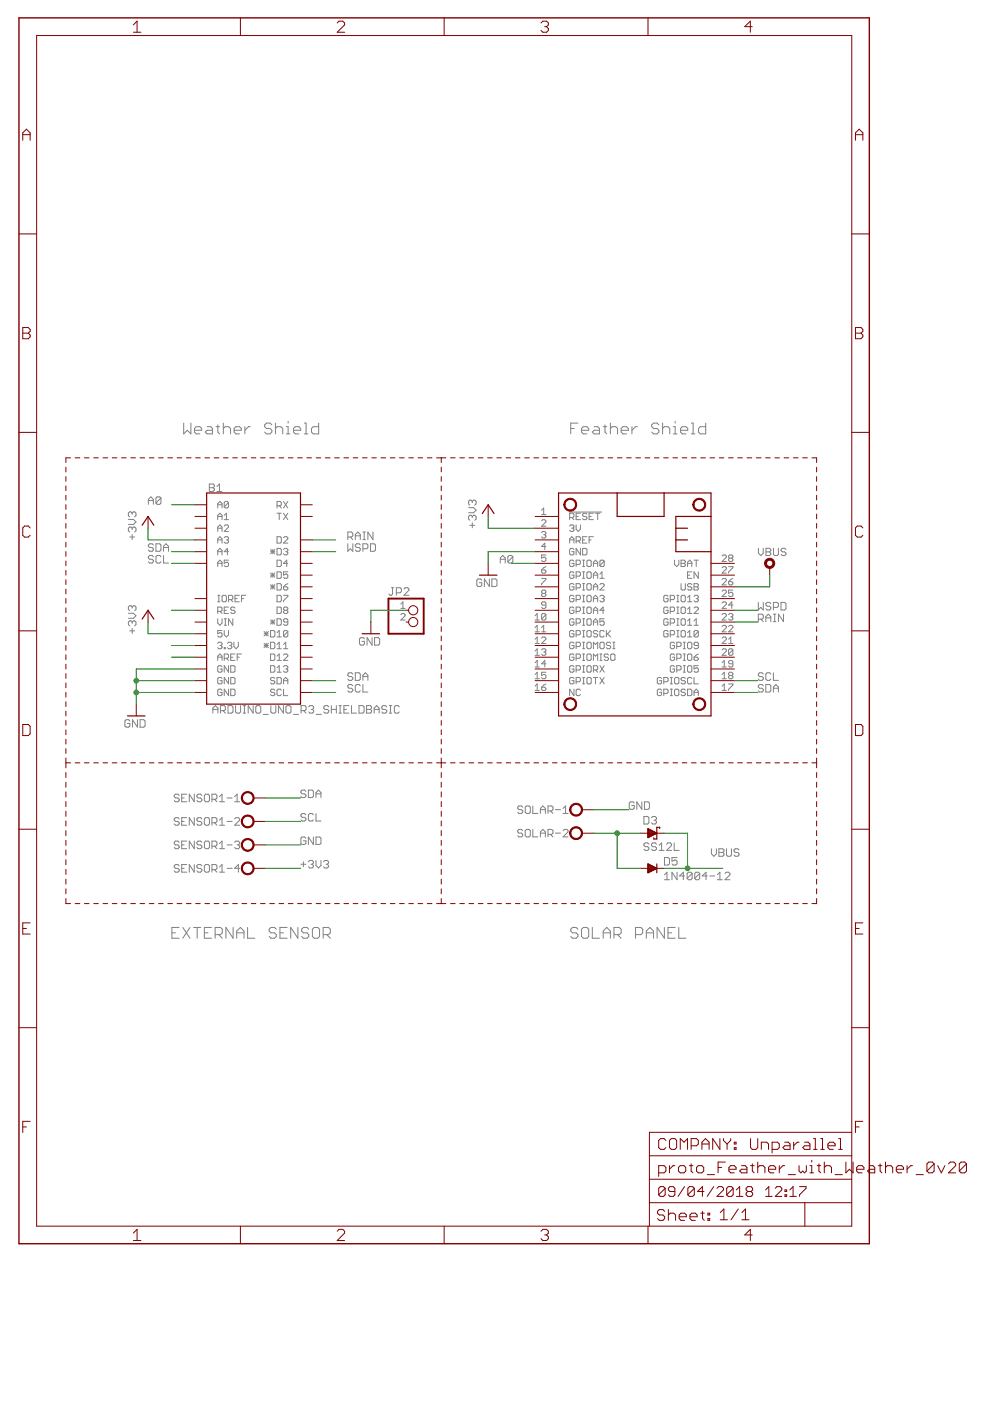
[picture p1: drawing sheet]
<?xml version="1.0" encoding="utf-8"?>
<!DOCTYPE eagle SYSTEM "eagle.dtd">
<!--
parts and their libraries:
SparkFun-Boards: Licensing: Creative Commons ShareAlike 4.0 International - https://creativecommons.org/licenses/by-sa/4.0
-->
<eagle version="7.5.0">
<drawing>
<settings>
<setting alwaysvectorfont="yes"/>
<setting verticaltext="up"/>
</settings>
<grid distance="0.1" unitdist="inch" unit="inch" style="lines" multiple="1" display="no" altdistance="0.01" altunitdist="inch" altunit="inch"/>
<schematic xreflabel="%F%N/%S.%C%R" xrefpart="/%S.%C%R">
<libraries>
<library name="supply1">
<symbols>
<symbol name="GND">
<wire x1="-1.905" y1="0" x2="1.905" y2="0" width="0.254" layer="94"/>
<text x="-2.54" y="-2.54" size="1.778" layer="96">&gt;VALUE</text>
<pin name="GND" x="0" y="2.54" visible="off" length="short" direction="sup" rot="R270"/>
</symbol>
<symbol name="+3V3">
<wire x1="1.27" y1="-1.905" x2="0" y2="0" width="0.254" layer="94"/>
<wire x1="0" y1="0" x2="-1.27" y2="-1.905" width="0.254" layer="94"/>
<text x="-2.54" y="-5.08" size="1.778" layer="96" rot="R90">&gt;VALUE</text>
<pin name="+3V3" x="0" y="-2.54" visible="off" length="short" direction="sup" rot="R90"/>
</symbol>
</symbols>
<devicesets>
<deviceset name="GND" prefix="GND">
<gates>
<gate name="1" symbol="GND" x="0" y="0"/>
</gates>
<devices>
<device name="">
<technologies>
<technology name=""/>
</technologies>
</device>
</devices>
</deviceset>
<deviceset name="+3V3" prefix="+3V3">
<gates>
<gate name="G$1" symbol="+3V3" x="0" y="0"/>
</gates>
<devices>
<device name="">
<technologies>
<technology name=""/>
</technologies>
</device>
</devices>
</deviceset>
</devicesets>
</library>
<library name="SparkFun-Boards">
<symbols>
<symbol name="ARDUINO_R3_SHIELD">
<wire x1="-10.16" y1="-25.4" x2="-10.16" y2="20.32" width="0.254" layer="94"/>
<wire x1="-10.16" y1="20.32" x2="10.16" y2="20.32" width="0.254" layer="94"/>
<wire x1="10.16" y1="20.32" x2="10.16" y2="-25.4" width="0.254" layer="94"/>
<wire x1="10.16" y1="-25.4" x2="-10.16" y2="-25.4" width="0.254" layer="94"/>
<text x="-9.652" y="20.574" size="1.778" layer="95" font="vector">&gt;Name</text>
<text x="-8.89" y="-25.654" size="1.778" layer="96" font="vector" align="top-left">&gt;Value</text>
<pin name="RX" x="12.7" y="17.78" visible="pin" length="short" rot="R180"/>
<pin name="TX" x="12.7" y="15.24" visible="pin" length="short" rot="R180"/>
<pin name="D2" x="12.7" y="10.16" visible="pin" length="short" rot="R180"/>
<pin name="*D3" x="12.7" y="7.62" visible="pin" length="short" rot="R180"/>
<pin name="D4" x="12.7" y="5.08" visible="pin" length="short" rot="R180"/>
<pin name="*D5" x="12.7" y="2.54" visible="pin" length="short" rot="R180"/>
<pin name="*D6" x="12.7" y="0" visible="pin" length="short" rot="R180"/>
<pin name="D7" x="12.7" y="-2.54" visible="pin" length="short" rot="R180"/>
<pin name="D8" x="12.7" y="-5.08" visible="pin" length="short" rot="R180"/>
<pin name="*D9" x="12.7" y="-7.62" visible="pin" length="short" rot="R180"/>
<pin name="*D10" x="12.7" y="-10.16" visible="pin" length="short" rot="R180"/>
<pin name="*D11" x="12.7" y="-12.7" visible="pin" length="short" rot="R180"/>
<pin name="D12" x="12.7" y="-15.24" visible="pin" length="short" rot="R180"/>
<pin name="D13" x="12.7" y="-17.78" visible="pin" length="short" rot="R180"/>
<pin name="A0" x="-12.7" y="17.78" visible="pin" length="short"/>
<pin name="A1" x="-12.7" y="15.24" visible="pin" length="short"/>
<pin name="A2" x="-12.7" y="12.7" visible="pin" length="short"/>
<pin name="A3" x="-12.7" y="10.16" visible="pin" length="short"/>
<pin name="A4" x="-12.7" y="7.62" visible="pin" length="short"/>
<pin name="A5" x="-12.7" y="5.08" visible="pin" length="short"/>
<pin name="VIN" x="-12.7" y="-7.62" visible="pin" length="short"/>
<pin name="RES" x="-12.7" y="-5.08" visible="pin" length="short"/>
<pin name="5V" x="-12.7" y="-10.16" visible="pin" length="short"/>
<pin name="AREF" x="-12.7" y="-15.24" visible="pin" length="short"/>
<pin name="GND@2" x="-12.7" y="-17.78" visible="pin" length="short"/>
<pin name="GND@1" x="-12.7" y="-20.32" visible="pin" length="short"/>
<pin name="GND@0" x="-12.7" y="-22.86" visible="pin" length="short"/>
<pin name="3.3V" x="-12.7" y="-12.7" visible="pin" length="short"/>
<pin name="IOREF" x="-12.7" y="-2.54" visible="pin" length="short"/>
<pin name="SDA" x="12.7" y="-20.32" visible="pin" length="short" rot="R180"/>
<pin name="SCL" x="12.7" y="-22.86" visible="pin" length="short" rot="R180"/>
</symbol>
</symbols>
<devicesets>
<deviceset name="ARDUINO_UNO_R3_SHIELD" prefix="B">
<gates>
<gate name="G$1" symbol="ARDUINO_R3_SHIELD" x="0" y="0"/>
</gates>
<devices>
<device name="BASIC" package="UNO_R3_SHIELD">
<connects>
<connect gate="G$1" pin="*D10" pad="D10"/>
<connect gate="G$1" pin="*D11" pad="D11"/>
<connect gate="G$1" pin="*D3" pad="D3"/>
<connect gate="G$1" pin="*D5" pad="D5"/>
<connect gate="G$1" pin="*D6" pad="D6"/>
<connect gate="G$1" pin="*D9" pad="D9"/>
<connect gate="G$1" pin="3.3V" pad="3.3V"/>
<connect gate="G$1" pin="5V" pad="5V"/>
<connect gate="G$1" pin="A0" pad="A0"/>
<connect gate="G$1" pin="A1" pad="A1"/>
<connect gate="G$1" pin="A2" pad="A2"/>
<connect gate="G$1" pin="A3" pad="A3"/>
<connect gate="G$1" pin="A4" pad="A4"/>
<connect gate="G$1" pin="A5" pad="A5"/>
<connect gate="G$1" pin="AREF" pad="AREF"/>
<connect gate="G$1" pin="D12" pad="D12"/>
<connect gate="G$1" pin="D13" pad="D13"/>
<connect gate="G$1" pin="D2" pad="D2"/>
<connect gate="G$1" pin="D4" pad="D4"/>
<connect gate="G$1" pin="D7" pad="D7"/>
<connect gate="G$1" pin="D8" pad="D8"/>
<connect gate="G$1" pin="GND@0" pad="GND@0"/>
<connect gate="G$1" pin="GND@1" pad="GND@1"/>
<connect gate="G$1" pin="GND@2" pad="GND@2"/>
<connect gate="G$1" pin="IOREF" pad="IOREF"/>
<connect gate="G$1" pin="RES" pad="RES"/>
<connect gate="G$1" pin="RX" pad="RX"/>
<connect gate="G$1" pin="SCL" pad="SCL"/>
<connect gate="G$1" pin="SDA" pad="SDA"/>
<connect gate="G$1" pin="TX" pad="TX"/>
<connect gate="G$1" pin="VIN" pad="VIN"/>
</connects>
<technologies>
<technology name=""/>
</technologies>
</device>
<device name="NOLABELS" package="UNO_R3_SHIELD_NOLABELS">
<connects>
<connect gate="G$1" pin="*D10" pad="D10"/>
<connect gate="G$1" pin="*D11" pad="D11"/>
<connect gate="G$1" pin="*D3" pad="D3"/>
<connect gate="G$1" pin="*D5" pad="D5"/>
<connect gate="G$1" pin="*D6" pad="D6"/>
<connect gate="G$1" pin="*D9" pad="D9"/>
<connect gate="G$1" pin="3.3V" pad="3.3V"/>
<connect gate="G$1" pin="5V" pad="5V"/>
<connect gate="G$1" pin="A0" pad="A0"/>
<connect gate="G$1" pin="A1" pad="A1"/>
<connect gate="G$1" pin="A2" pad="A2"/>
<connect gate="G$1" pin="A3" pad="A3"/>
<connect gate="G$1" pin="A4" pad="A4"/>
<connect gate="G$1" pin="A5" pad="A5"/>
<connect gate="G$1" pin="AREF" pad="AREF"/>
<connect gate="G$1" pin="D12" pad="D12"/>
<connect gate="G$1" pin="D13" pad="D13"/>
<connect gate="G$1" pin="D2" pad="D2"/>
<connect gate="G$1" pin="D4" pad="D4"/>
<connect gate="G$1" pin="D7" pad="D7"/>
<connect gate="G$1" pin="D8" pad="D8"/>
<connect gate="G$1" pin="GND@0" pad="GND@0"/>
<connect gate="G$1" pin="GND@1" pad="GND@1"/>
<connect gate="G$1" pin="GND@2" pad="GND@2"/>
<connect gate="G$1" pin="IOREF" pad="IOREF"/>
<connect gate="G$1" pin="RES" pad="RES"/>
<connect gate="G$1" pin="RX" pad="RX"/>
<connect gate="G$1" pin="SCL" pad="SCL"/>
<connect gate="G$1" pin="SDA" pad="SDA"/>
<connect gate="G$1" pin="TX" pad="TX"/>
<connect gate="G$1" pin="VIN" pad="VIN"/>
</connects>
<technologies>
<technology name=""/>
</technologies>
</device>
<device name="UNO_R3_SHIELD_LOCK" package="UNO_R3_SHIELD_LOCK">
<connects>
<connect gate="G$1" pin="*D10" pad="D10"/>
<connect gate="G$1" pin="*D11" pad="D11"/>
<connect gate="G$1" pin="*D3" pad="D3"/>
<connect gate="G$1" pin="*D5" pad="D5"/>
<connect gate="G$1" pin="*D6" pad="D6"/>
<connect gate="G$1" pin="*D9" pad="D9"/>
<connect gate="G$1" pin="3.3V" pad="3.3V"/>
<connect gate="G$1" pin="5V" pad="5V"/>
<connect gate="G$1" pin="A0" pad="A0"/>
<connect gate="G$1" pin="A1" pad="A1"/>
<connect gate="G$1" pin="A2" pad="A2"/>
<connect gate="G$1" pin="A3" pad="A3"/>
<connect gate="G$1" pin="A4" pad="A4"/>
<connect gate="G$1" pin="A5" pad="A5"/>
<connect gate="G$1" pin="AREF" pad="AREF"/>
<connect gate="G$1" pin="D12" pad="D12"/>
<connect gate="G$1" pin="D13" pad="D13"/>
<connect gate="G$1" pin="D2" pad="D2"/>
<connect gate="G$1" pin="D4" pad="D4"/>
<connect gate="G$1" pin="D7" pad="D7"/>
<connect gate="G$1" pin="D8" pad="D8"/>
<connect gate="G$1" pin="GND@0" pad="GND@0"/>
<connect gate="G$1" pin="GND@1" pad="GND@1"/>
<connect gate="G$1" pin="GND@2" pad="GND@2"/>
<connect gate="G$1" pin="IOREF" pad="IOREF"/>
<connect gate="G$1" pin="RES" pad="RES"/>
<connect gate="G$1" pin="RX" pad="RX"/>
<connect gate="G$1" pin="SCL" pad="SCL"/>
<connect gate="G$1" pin="SDA" pad="SDA"/>
<connect gate="G$1" pin="TX" pad="TX"/>
<connect gate="G$1" pin="VIN" pad="VIN"/>
</connects>
<technologies>
<technology name=""/>
</technologies>
</device>
<device name="UNO_R3_SHIELD_NOLABELS_LOCK" package="UNO_R3_SHIELD_NOLABELS_LOCK">
<connects>
<connect gate="G$1" pin="*D10" pad="D10"/>
<connect gate="G$1" pin="*D11" pad="D11"/>
<connect gate="G$1" pin="*D3" pad="D3"/>
<connect gate="G$1" pin="*D5" pad="D5"/>
<connect gate="G$1" pin="*D6" pad="D6"/>
<connect gate="G$1" pin="*D9" pad="D9"/>
<connect gate="G$1" pin="3.3V" pad="3.3V"/>
<connect gate="G$1" pin="5V" pad="5V"/>
<connect gate="G$1" pin="A0" pad="A0"/>
<connect gate="G$1" pin="A1" pad="A1"/>
<connect gate="G$1" pin="A2" pad="A2"/>
<connect gate="G$1" pin="A3" pad="A3"/>
<connect gate="G$1" pin="A4" pad="A4"/>
<connect gate="G$1" pin="A5" pad="A5"/>
<connect gate="G$1" pin="AREF" pad="AREF"/>
<connect gate="G$1" pin="D12" pad="D12"/>
<connect gate="G$1" pin="D13" pad="D13"/>
<connect gate="G$1" pin="D2" pad="D2"/>
<connect gate="G$1" pin="D4" pad="D4"/>
<connect gate="G$1" pin="D7" pad="D7"/>
<connect gate="G$1" pin="D8" pad="D8"/>
<connect gate="G$1" pin="GND@0" pad="GND@0"/>
<connect gate="G$1" pin="GND@1" pad="GND@1"/>
<connect gate="G$1" pin="GND@2" pad="GND@2"/>
<connect gate="G$1" pin="IOREF" pad="IOREF"/>
<connect gate="G$1" pin="RES" pad="RES"/>
<connect gate="G$1" pin="RX" pad="RX"/>
<connect gate="G$1" pin="SCL" pad="SCL"/>
<connect gate="G$1" pin="SDA" pad="SDA"/>
<connect gate="G$1" pin="TX" pad="TX"/>
<connect gate="G$1" pin="VIN" pad="VIN"/>
</connects>
<technologies>
<technology name=""/>
</technologies>
</device>
</devices>
</deviceset>
</devicesets>
</library>
<library name="con-wago-500">
<symbols>
<symbol name="KL">
<circle x="1.27" y="0" radius="1.27" width="0.254" layer="94"/>
<text x="0" y="0.889" size="1.778" layer="95" rot="R180">&gt;NAME</text>
<pin name="KL" x="5.08" y="0" visible="off" length="short" direction="pas" rot="R180"/>
</symbol>
<symbol name="KL+V">
<circle x="1.27" y="0" radius="1.27" width="0.254" layer="94"/>
<text x="-2.54" y="-3.683" size="1.778" layer="96">&gt;VALUE</text>
<text x="0" y="0.889" size="1.778" layer="95" rot="R180">&gt;NAME</text>
<pin name="KL" x="5.08" y="0" visible="off" length="short" direction="pas" rot="R180"/>
</symbol>
</symbols>
<devicesets>
<deviceset name="W237-102" prefix="J" uservalue="yes">
<gates>
<gate name="-1" symbol="KL" x="0" y="5.08" addlevel="always"/>
<gate name="-2" symbol="KL+V" x="0" y="0" addlevel="always"/>
</gates>
<devices>
<device name="" package="W237-102">
<connects>
<connect gate="-1" pin="KL" pad="1"/>
<connect gate="-2" pin="KL" pad="2"/>
</connects>
<technologies>
<technology name=""/>
</technologies>
</device>
</devices>
</deviceset>
<deviceset name="W237-4" prefix="J" uservalue="yes">
<gates>
<gate name="-1" symbol="KL" x="0" y="10.16" addlevel="always"/>
<gate name="-2" symbol="KL" x="0" y="5.08" addlevel="always"/>
<gate name="-3" symbol="KL" x="0" y="0" addlevel="always"/>
<gate name="-4" symbol="KL+V" x="0" y="-5.08" addlevel="always"/>
</gates>
<devices>
<device name="" package="W237-4">
<connects>
<connect gate="-1" pin="KL" pad="1"/>
<connect gate="-2" pin="KL" pad="2"/>
<connect gate="-3" pin="KL" pad="3"/>
<connect gate="-4" pin="KL" pad="4"/>
</connects>
<technologies>
<technology name=""/>
</technologies>
</device>
</devices>
</deviceset>
</devicesets>
</library>
<library name="diode">
<symbols>
<symbol name="D">
<wire x1="-0.9525" y1="-0.9525" x2="0.9525" y2="0" width="0.254" layer="94"/>
<wire x1="0.9525" y1="0" x2="-0.9525" y2="0.9525" width="0.254" layer="94"/>
<wire x1="-0.9525" y1="0.9525" x2="-0.9525" y2="0" width="0.254" layer="94"/>
<wire x1="-0.9525" y1="0" x2="-0.9525" y2="-0.9525" width="0.254" layer="94"/>
<wire x1="0.9525" y1="0.9525" x2="0.9525" y2="0" width="0.254" layer="94"/>
<wire x1="0.9525" y1="0" x2="0.9525" y2="-0.9525" width="0.254" layer="94"/>
<wire x1="-0.9525" y1="0" x2="-2.54" y2="0" width="0.1524" layer="94"/>
<wire x1="0.9525" y1="0" x2="2.54" y2="0" width="0.1524" layer="94"/>
<text x="2.54" y="0.635" size="1.778" layer="95">&gt;NAME</text>
<text x="2.54" y="-2.54" size="1.778" layer="96">&gt;VALUE</text>
<pin name="A" x="-2.54" y="0" visible="off" length="point" direction="pas"/>
<pin name="C" x="2.54" y="0" visible="off" length="point" direction="pas" rot="R180"/>
<polygon width="0.1524" layer="94">
<vertex x="-0.9525" y="0.9525"/>
<vertex x="0.9525" y="0"/>
<vertex x="-0.9525" y="-0.9525"/>
</polygon>
</symbol>
<symbol name="SCHOTTKY">
<wire x1="1.5875" y1="1.27" x2="0.9525" y2="1.27" width="0.254" layer="94"/>
<wire x1="0.9525" y1="1.27" x2="0.9525" y2="0" width="0.254" layer="94"/>
<wire x1="0.9525" y1="0" x2="0.9525" y2="-1.27" width="0.254" layer="94"/>
<wire x1="1.5875" y1="1.27" x2="1.5875" y2="1.016" width="0.254" layer="94"/>
<wire x1="0.9525" y1="-1.27" x2="0.3175" y2="-1.27" width="0.254" layer="94"/>
<wire x1="0.3175" y1="-1.016" x2="0.3175" y2="-1.27" width="0.254" layer="94"/>
<wire x1="-0.9525" y1="-0.9525" x2="0.9525" y2="0" width="0.254" layer="94"/>
<wire x1="0.9525" y1="0" x2="-0.9525" y2="0.9525" width="0.254" layer="94"/>
<wire x1="-0.9525" y1="0.9525" x2="-0.9525" y2="0" width="0.254" layer="94"/>
<wire x1="-0.9525" y1="0" x2="-0.9525" y2="-0.9525" width="0.254" layer="94"/>
<wire x1="0.9525" y1="0" x2="2.54" y2="0" width="0.1524" layer="94"/>
<wire x1="-0.9525" y1="0" x2="-2.54" y2="0" width="0.1524" layer="94"/>
<text x="-1.905" y="1.905" size="1.778" layer="95">&gt;NAME</text>
<text x="-1.905" y="-3.81" size="1.778" layer="96">&gt;VALUE</text>
<pin name="A" x="-2.54" y="0" visible="off" length="point" direction="pas"/>
<pin name="C" x="2.54" y="0" visible="off" length="point" direction="pas" rot="R180"/>
<polygon width="0.1524" layer="94">
<vertex x="-0.9525" y="0.9525"/>
<vertex x="0.9525" y="0"/>
<vertex x="-0.9525" y="-0.9525"/>
</polygon>
</symbol>
</symbols>
<devicesets>
<deviceset name="1N4004" prefix="D">
<gates>
<gate name="1" symbol="D" x="0" y="0"/>
</gates>
<devices>
<device name="" package="DO41-10">
<connects>
<connect gate="1" pin="A" pad="A"/>
<connect gate="1" pin="C" pad="C"/>
</connects>
<technologies>
<technology name=""/>
</technologies>
</device>
<device name="-12" package="DO41-12">
<connects>
<connect gate="1" pin="A" pad="A"/>
<connect gate="1" pin="C" pad="C"/>
</connects>
<technologies>
<technology name=""/>
</technologies>
</device>
<device name="-7" package="DO41-7">
<connects>
<connect gate="1" pin="A" pad="A"/>
<connect gate="1" pin="C" pad="C"/>
</connects>
<technologies>
<technology name=""/>
</technologies>
</device>
<device name="-MELF" package="MELF-MLL41">
<connects>
<connect gate="1" pin="A" pad="A"/>
<connect gate="1" pin="C" pad="C"/>
</connects>
<technologies>
<technology name=""/>
</technologies>
</device>
<device name="-10B" package="DO41-10B">
<connects>
<connect gate="1" pin="A" pad="A"/>
<connect gate="1" pin="C" pad="C"/>
</connects>
<technologies>
<technology name=""/>
</technologies>
</device>
<device name="-10C" package="DO41-10C">
<connects>
<connect gate="1" pin="A" pad="A"/>
<connect gate="1" pin="C" pad="C"/>
</connects>
<technologies>
<technology name=""/>
</technologies>
</device>
<device name="-10A" package="DO41-10A">
<connects>
<connect gate="1" pin="A" pad="A"/>
<connect gate="1" pin="C" pad="C"/>
</connects>
<technologies>
<technology name=""/>
</technologies>
</device>
<device name="-12A" package="DO41-12A">
<connects>
<connect gate="1" pin="A" pad="A"/>
<connect gate="1" pin="C" pad="C"/>
</connects>
<technologies>
<technology name=""/>
</technologies>
</device>
<device name="-12B" package="DO41-12B">
<connects>
<connect gate="1" pin="A" pad="A"/>
<connect gate="1" pin="C" pad="C"/>
</connects>
<technologies>
<technology name=""/>
</technologies>
</device>
<device name="-12C" package="DO41-12C">
<connects>
<connect gate="1" pin="A" pad="A"/>
<connect gate="1" pin="C" pad="C"/>
</connects>
<technologies>
<technology name=""/>
</technologies>
</device>
<device name="-V" package="DO41-V">
<connects>
<connect gate="1" pin="A" pad="A"/>
<connect gate="1" pin="C" pad="C"/>
</connects>
<technologies>
<technology name=""/>
</technologies>
</device>
<device name="-SMB" package="SMB">
<connects>
<connect gate="1" pin="A" pad="A"/>
<connect gate="1" pin="C" pad="C"/>
</connects>
<technologies>
<technology name=""/>
</technologies>
</device>
</devices>
</deviceset>
<deviceset name="SCHOTTKY-DIODE" prefix="D" uservalue="yes">
<gates>
<gate name="G$1" symbol="SCHOTTKY" x="0" y="0"/>
</gates>
<devices>
<device name="DO13M" package="DO13M">
<connects>
<connect gate="G$1" pin="A" pad="A"/>
<connect gate="G$1" pin="C" pad="C"/>
</connects>
<technologies>
<technology name=""/>
</technologies>
</device>
<device name="C4111-15" package="C4111-15">
<connects>
<connect gate="G$1" pin="A" pad="A"/>
<connect gate="G$1" pin="C" pad="C"/>
</connects>
<technologies>
<technology name=""/>
</technologies>
</device>
<device name="P6T15" package="P6T15">
<connects>
<connect gate="G$1" pin="A" pad="A"/>
<connect gate="G$1" pin="C" pad="C"/>
</connects>
<technologies>
<technology name=""/>
</technologies>
</device>
<device name="CB429-17" package="CB429-17">
<connects>
<connect gate="G$1" pin="A" pad="A"/>
<connect gate="G$1" pin="C" pad="C"/>
</connects>
<technologies>
<technology name=""/>
</technologies>
</device>
<device name="DO201T15" package="DO201T15">
<connects>
<connect gate="G$1" pin="A" pad="A"/>
<connect gate="G$1" pin="C" pad="C"/>
</connects>
<technologies>
<technology name=""/>
</technologies>
</device>
<device name="DO35-7" package="DO35-7">
<connects>
<connect gate="G$1" pin="A" pad="A"/>
<connect gate="G$1" pin="C" pad="C"/>
</connects>
<technologies>
<technology name=""/>
</technologies>
</device>
<device name="F126Z12" package="F126Z12">
<connects>
<connect gate="G$1" pin="A" pad="A"/>
<connect gate="G$1" pin="C" pad="C"/>
</connects>
<technologies>
<technology name=""/>
</technologies>
</device>
<device name="AG" package="AG">
<connects>
<connect gate="G$1" pin="A" pad="A"/>
<connect gate="G$1" pin="C" pad="C"/>
</connects>
<technologies>
<technology name=""/>
</technologies>
</device>
<device name="TO92H" package="TO92H">
<connects>
<connect gate="G$1" pin="A" pad="1"/>
<connect gate="G$1" pin="C" pad="2"/>
</connects>
<technologies>
<technology name=""/>
</technologies>
</device>
<device name="CB417-15" package="CB417-15">
<connects>
<connect gate="G$1" pin="A" pad="A"/>
<connect gate="G$1" pin="C" pad="C"/>
</connects>
<technologies>
<technology name=""/>
</technologies>
</device>
<device name="CB429-15" package="CB429-15">
<connects>
<connect gate="G$1" pin="A" pad="A"/>
<connect gate="G$1" pin="C" pad="C"/>
</connects>
<technologies>
<technology name=""/>
</technologies>
</device>
<device name="DO213AB" package="DO213AB">
<connects>
<connect gate="G$1" pin="A" pad="A"/>
<connect gate="G$1" pin="C" pad="C"/>
</connects>
<technologies>
<technology name=""/>
</technologies>
</device>
<device name="SOD123" package="SOD123">
<connects>
<connect gate="G$1" pin="A" pad="A"/>
<connect gate="G$1" pin="C" pad="C"/>
</connects>
<technologies>
<technology name=""/>
</technologies>
</device>
<device name="SMA" package="SMA">
<connects>
<connect gate="G$1" pin="A" pad="A"/>
<connect gate="G$1" pin="C" pad="C"/>
</connects>
<technologies>
<technology name=""/>
</technologies>
</device>
<device name="SMB" package="SMB">
<connects>
<connect gate="G$1" pin="A" pad="A"/>
<connect gate="G$1" pin="C" pad="C"/>
</connects>
<technologies>
<technology name=""/>
</technologies>
</device>
<device name="SMC" package="SMC">
<connects>
<connect gate="G$1" pin="A" pad="A"/>
<connect gate="G$1" pin="C" pad="C"/>
</connects>
<technologies>
<technology name=""/>
</technologies>
</device>
<device name="SOD323" package="SOD323">
<connects>
<connect gate="G$1" pin="A" pad="A"/>
<connect gate="G$1" pin="C" pad="C"/>
</connects>
<technologies>
<technology name=""/>
</technologies>
</device>
<device name="SOD523" package="SOD523">
<connects>
<connect gate="G$1" pin="A" pad="A"/>
<connect gate="G$1" pin="C" pad="C"/>
</connects>
<technologies>
<technology name=""/>
</technologies>
</device>
<device name="DO41-10" package="DO41-10">
<connects>
<connect gate="G$1" pin="A" pad="A"/>
<connect gate="G$1" pin="C" pad="C"/>
</connects>
<technologies>
<technology name=""/>
</technologies>
</device>
<device name="DO41-10A" package="DO41-10A">
<connects>
<connect gate="G$1" pin="A" pad="A"/>
<connect gate="G$1" pin="C" pad="C"/>
</connects>
<technologies>
<technology name=""/>
</technologies>
</device>
<device name="DO41-10B" package="DO41-10B">
<connects>
<connect gate="G$1" pin="A" pad="A"/>
<connect gate="G$1" pin="C" pad="C"/>
</connects>
<technologies>
<technology name=""/>
</technologies>
</device>
<device name="DO41-10C" package="DO41-10C">
<connects>
<connect gate="G$1" pin="A" pad="A"/>
<connect gate="G$1" pin="C" pad="C"/>
</connects>
<technologies>
<technology name=""/>
</technologies>
</device>
<device name="DO41-12" package="DO41-12@1">
<connects>
<connect gate="G$1" pin="A" pad="A"/>
<connect gate="G$1" pin="C" pad="C"/>
</connects>
<technologies>
<technology name=""/>
</technologies>
</device>
<device name="DO41-12A" package="DO41-12A">
<connects>
<connect gate="G$1" pin="A" pad="A"/>
<connect gate="G$1" pin="C" pad="C"/>
</connects>
<technologies>
<technology name=""/>
</technologies>
</device>
<device name="DO41-12B" package="DO41-12B">
<connects>
<connect gate="G$1" pin="A" pad="A"/>
<connect gate="G$1" pin="C" pad="C"/>
</connects>
<technologies>
<technology name=""/>
</technologies>
</device>
<device name="DO41-12C" package="DO41-12C">
<connects>
<connect gate="G$1" pin="A" pad="A"/>
<connect gate="G$1" pin="C" pad="C"/>
</connects>
<technologies>
<technology name=""/>
</technologies>
</device>
<device name="DO41-12X" package="DO41-12X">
<connects>
<connect gate="G$1" pin="A" pad="A"/>
<connect gate="G$1" pin="C" pad="C"/>
</connects>
<technologies>
<technology name=""/>
</technologies>
</device>
<device name="DSN2" package="DSN2-152AC">
<connects>
<connect gate="G$1" pin="A" pad="A"/>
<connect gate="G$1" pin="C" pad="C"/>
</connects>
<technologies>
<technology name=""/>
</technologies>
</device>
<device name="DSN2MP" package="DSN2-152AB">
<connects>
<connect gate="G$1" pin="A" pad="A"/>
<connect gate="G$1" pin="C" pad="C"/>
</connects>
<technologies>
<technology name=""/>
</technologies>
</device>
<device name="SDO123-R" package="SOD123-R">
<connects>
<connect gate="G$1" pin="A" pad="A"/>
<connect gate="G$1" pin="C" pad="C"/>
</connects>
<technologies>
<technology name=""/>
</technologies>
</device>
<device name="SOD123F" package="SOD123F">
<connects>
<connect gate="G$1" pin="A" pad="A"/>
<connect gate="G$1" pin="C" pad="C"/>
</connects>
<technologies>
<technology name=""/>
</technologies>
</device>
<device name="SUB_SMA_PROTO" package="SUB_SMA_PROTO">
<connects>
<connect gate="G$1" pin="A" pad="A"/>
<connect gate="G$1" pin="C" pad="C"/>
</connects>
<technologies>
<technology name=""/>
</technologies>
</device>
</devices>
</deviceset>
</devicesets>
</library>
<library name="pinhead">
<symbols>
<symbol name="PINHD2">
<wire x1="-6.35" y1="-2.54" x2="1.27" y2="-2.54" width="0.4064" layer="94"/>
<wire x1="1.27" y1="-2.54" x2="1.27" y2="5.08" width="0.4064" layer="94"/>
<wire x1="1.27" y1="5.08" x2="-6.35" y2="5.08" width="0.4064" layer="94"/>
<wire x1="-6.35" y1="5.08" x2="-6.35" y2="-2.54" width="0.4064" layer="94"/>
<text x="-6.35" y="5.715" size="1.778" layer="95">&gt;NAME</text>
<text x="-6.35" y="-5.08" size="1.778" layer="96">&gt;VALUE</text>
<pin name="1" x="-2.54" y="2.54" visible="pad" length="short" direction="pas" function="dot"/>
<pin name="2" x="-2.54" y="0" visible="pad" length="short" direction="pas" function="dot"/>
</symbol>
</symbols>
<devicesets>
<deviceset name="PINHD-1X2" prefix="JP" uservalue="yes">
<gates>
<gate name="G$1" symbol="PINHD2" x="0" y="0"/>
</gates>
<devices>
<device name="" package="1X02">
<connects>
<connect gate="G$1" pin="1" pad="1"/>
<connect gate="G$1" pin="2" pad="2"/>
</connects>
<technologies>
<technology name=""/>
</technologies>
</device>
<device name="M" package="1X02M">
<connects>
<connect gate="G$1" pin="1" pad="1"/>
<connect gate="G$1" pin="2" pad="2"/>
</connects>
<technologies>
<technology name=""/>
</technologies>
</device>
</devices>
</deviceset>
</devicesets>
</library>
<library name="adafruit_edit">
<symbols>
<symbol name="MICROSHIELD">
<wire x1="0" y1="33.02" x2="0" y2="22.86" width="0.254" layer="94"/>
<wire x1="0" y1="22.86" x2="0" y2="12.7" width="0.254" layer="94"/>
<wire x1="0" y1="12.7" x2="0" y2="0" width="0.254" layer="94"/>
<wire x1="0" y1="0" x2="48.26" y2="0" width="0.254" layer="94"/>
<wire x1="48.26" y1="0" x2="48.26" y2="33.02" width="0.254" layer="94"/>
<wire x1="48.26" y1="33.02" x2="12.7" y2="33.02" width="0.254" layer="94"/>
<pin name="!RESET" x="5.08" y="-5.08" length="middle" direction="in" rot="R90"/>
<pin name="3V" x="7.62" y="-5.08" length="middle" direction="sup" rot="R90"/>
<pin name="AREF" x="10.16" y="-5.08" length="middle" direction="pas" rot="R90"/>
<pin name="GND" x="12.7" y="-5.08" length="middle" direction="pwr" rot="R90"/>
<pin name="GPIOA0" x="15.24" y="-5.08" length="middle" rot="R90"/>
<pin name="GPIOA1" x="17.78" y="-5.08" length="middle" rot="R90"/>
<pin name="GPIOA2" x="20.32" y="-5.08" length="middle" rot="R90"/>
<pin name="GPIOA3" x="22.86" y="-5.08" length="middle" rot="R90"/>
<pin name="GPIOA4" x="25.4" y="-5.08" length="middle" rot="R90"/>
<pin name="GPIOA5" x="27.94" y="-5.08" length="middle" rot="R90"/>
<pin name="GPIOSCK" x="30.48" y="-5.08" length="middle" rot="R90"/>
<pin name="GPIOMOSI" x="33.02" y="-5.08" length="middle" rot="R90"/>
<pin name="GPIOMISO" x="35.56" y="-5.08" length="middle" rot="R90"/>
<pin name="GPIORX" x="38.1" y="-5.08" length="middle" rot="R90"/>
<pin name="GPIOTX" x="40.64" y="-5.08" length="middle" rot="R90"/>
<pin name="NC" x="43.18" y="-5.08" length="middle" direction="pas" rot="R90"/>
<pin name="GPIOSDA" x="43.18" y="38.1" length="middle" rot="R270"/>
<pin name="GPIOSCL" x="40.64" y="38.1" length="middle" rot="R270"/>
<circle x="45.72" y="30.48" radius="1.27" width="0.254" layer="94"/>
<circle x="45.72" y="2.54" radius="1.27" width="0.254" layer="94"/>
<pin name="GPIO5" x="38.1" y="38.1" length="middle" rot="R270"/>
<pin name="GPIO9" x="33.02" y="38.1" length="middle" rot="R270"/>
<pin name="GPIO6" x="35.56" y="38.1" length="middle" rot="R270"/>
<pin name="GPIO10" x="30.48" y="38.1" length="middle" rot="R270"/>
<pin name="GPIO11" x="27.94" y="38.1" length="middle" rot="R270"/>
<pin name="GPIO12" x="25.4" y="38.1" length="middle" rot="R270"/>
<pin name="GPIO13" x="22.86" y="38.1" length="middle" rot="R270"/>
<pin name="EN" x="17.78" y="38.1" length="middle" direction="pas" rot="R270"/>
<pin name="USB" x="20.32" y="38.1" length="middle" direction="sup" rot="R270"/>
<pin name="VBAT" x="15.24" y="38.1" length="middle" direction="sup" rot="R270"/>
<wire x1="12.7" y1="33.02" x2="5.08" y2="33.02" width="0.254" layer="94"/>
<wire x1="5.08" y1="33.02" x2="0" y2="33.02" width="0.254" layer="94"/>
<wire x1="5.08" y1="33.02" x2="5.08" y2="25.4" width="0.254" layer="94"/>
<wire x1="5.08" y1="25.4" x2="7.62" y2="25.4" width="0.254" layer="94"/>
<wire x1="7.62" y1="25.4" x2="10.16" y2="25.4" width="0.254" layer="94"/>
<wire x1="10.16" y1="25.4" x2="12.7" y2="25.4" width="0.254" layer="94"/>
<wire x1="12.7" y1="25.4" x2="12.7" y2="33.02" width="0.254" layer="94"/>
<wire x1="7.62" y1="27.94" x2="7.62" y2="25.4" width="0.254" layer="94"/>
<wire x1="10.16" y1="27.94" x2="10.16" y2="25.4" width="0.254" layer="94"/>
<wire x1="0" y1="22.86" x2="5.08" y2="22.86" width="0.254" layer="94"/>
<wire x1="5.08" y1="22.86" x2="5.08" y2="12.7" width="0.254" layer="94"/>
<wire x1="5.08" y1="12.7" x2="0" y2="12.7" width="0.254" layer="94"/>
<circle x="2.54" y="2.54" radius="1.27" width="0.254" layer="94"/>
<circle x="2.54" y="30.48" radius="1.27" width="0.254" layer="94"/>
</symbol>
</symbols>
<devicesets>
<deviceset name="FEATHERWING" prefix="MS">
<gates>
<gate name="G$1" symbol="MICROSHIELD" x="-25.4" y="-15.24"/>
</gates>
<devices>
<device name="" package="FEATHERWING">
<connects>
<connect gate="G$1" pin="!RESET" pad="1"/>
<connect gate="G$1" pin="3V" pad="2"/>
<connect gate="G$1" pin="AREF" pad="3"/>
<connect gate="G$1" pin="EN" pad="27"/>
<connect gate="G$1" pin="GND" pad="4"/>
<connect gate="G$1" pin="GPIO10" pad="22"/>
<connect gate="G$1" pin="GPIO11" pad="23"/>
<connect gate="G$1" pin="GPIO12" pad="24"/>
<connect gate="G$1" pin="GPIO13" pad="25"/>
<connect gate="G$1" pin="GPIO5" pad="19"/>
<connect gate="G$1" pin="GPIO6" pad="20"/>
<connect gate="G$1" pin="GPIO9" pad="21"/>
<connect gate="G$1" pin="GPIOA0" pad="5"/>
<connect gate="G$1" pin="GPIOA1" pad="6"/>
<connect gate="G$1" pin="GPIOA2" pad="7"/>
<connect gate="G$1" pin="GPIOA3" pad="8"/>
<connect gate="G$1" pin="GPIOA4" pad="9"/>
<connect gate="G$1" pin="GPIOA5" pad="10"/>
<connect gate="G$1" pin="GPIOMISO" pad="13"/>
<connect gate="G$1" pin="GPIOMOSI" pad="12"/>
<connect gate="G$1" pin="GPIORX" pad="14"/>
<connect gate="G$1" pin="GPIOSCK" pad="11"/>
<connect gate="G$1" pin="GPIOSCL" pad="18"/>
<connect gate="G$1" pin="GPIOSDA" pad="17"/>
<connect gate="G$1" pin="GPIOTX" pad="15"/>
<connect gate="G$1" pin="NC" pad="16"/>
<connect gate="G$1" pin="USB" pad="26"/>
<connect gate="G$1" pin="VBAT" pad="28"/>
</connects>
<technologies>
<technology name=""/>
</technologies>
</device>
<device name="_NODIM" package="FEATHERWING_DIM">
<connects>
<connect gate="G$1" pin="!RESET" pad="1"/>
<connect gate="G$1" pin="3V" pad="2"/>
<connect gate="G$1" pin="AREF" pad="3"/>
<connect gate="G$1" pin="EN" pad="27"/>
<connect gate="G$1" pin="GND" pad="4"/>
<connect gate="G$1" pin="GPIO10" pad="22"/>
<connect gate="G$1" pin="GPIO11" pad="23"/>
<connect gate="G$1" pin="GPIO12" pad="24"/>
<connect gate="G$1" pin="GPIO13" pad="25"/>
<connect gate="G$1" pin="GPIO5" pad="19"/>
<connect gate="G$1" pin="GPIO6" pad="20"/>
<connect gate="G$1" pin="GPIO9" pad="21"/>
<connect gate="G$1" pin="GPIOA0" pad="5"/>
<connect gate="G$1" pin="GPIOA1" pad="6"/>
<connect gate="G$1" pin="GPIOA2" pad="7"/>
<connect gate="G$1" pin="GPIOA3" pad="8"/>
<connect gate="G$1" pin="GPIOA4" pad="9"/>
<connect gate="G$1" pin="GPIOA5" pad="10"/>
<connect gate="G$1" pin="GPIOMISO" pad="13"/>
<connect gate="G$1" pin="GPIOMOSI" pad="12"/>
<connect gate="G$1" pin="GPIORX" pad="14"/>
<connect gate="G$1" pin="GPIOSCK" pad="11"/>
<connect gate="G$1" pin="GPIOSCL" pad="18"/>
<connect gate="G$1" pin="GPIOSDA" pad="17"/>
<connect gate="G$1" pin="GPIOTX" pad="15"/>
<connect gate="G$1" pin="NC" pad="16"/>
<connect gate="G$1" pin="USB" pad="26"/>
<connect gate="G$1" pin="VBAT" pad="28"/>
</connects>
<technologies>
<technology name=""/>
</technologies>
</device>
</devices>
</deviceset>
</devicesets>
</library>
<library name="supply">
<symbols>
<symbol name="VBUS">
<wire x1="0" y1="-2.54" x2="0" y2="-0.9525" width="0.1524" layer="94"/>
<circle x="0" y="-0.0001" radius="0.8979" width="0.4064" layer="94"/>
<text x="-2.54" y="1.5875" size="1.778" layer="96" ratio="12">&gt;VALUE</text>
<pin name="VBUS" x="0" y="-2.54" visible="off" length="point" direction="sup" rot="R90"/>
</symbol>
</symbols>
<devicesets>
<deviceset name="VBUS" prefix="V">
<gates>
<gate name="G$1" symbol="VBUS" x="0" y="0"/>
</gates>
<devices>
<device name="">
<technologies>
<technology name=""/>
</technologies>
</device>
</devices>
</deviceset>
</devicesets>
</library>
<library name="frames_edit">
<symbols>
<symbol name="A4P-LOC">
<wire x1="136.525" y1="24.13" x2="180.34" y2="24.13" width="0.1016" layer="94"/>
<wire x1="170.18" y1="3.81" x2="170.18" y2="8.89" width="0.1016" layer="94"/>
<wire x1="170.18" y1="8.89" x2="180.34" y2="8.89" width="0.1016" layer="94"/>
<wire x1="170.18" y1="8.89" x2="136.525" y2="8.89" width="0.1016" layer="94"/>
<wire x1="136.525" y1="8.89" x2="136.525" y2="3.81" width="0.1016" layer="94"/>
<wire x1="136.525" y1="8.89" x2="136.525" y2="13.97" width="0.1016" layer="94"/>
<wire x1="136.525" y1="13.97" x2="180.34" y2="13.97" width="0.1016" layer="94"/>
<wire x1="136.525" y1="13.97" x2="136.525" y2="19.05" width="0.1016" layer="94"/>
<wire x1="136.525" y1="19.05" x2="180.34" y2="19.05" width="0.1016" layer="94"/>
<wire x1="136.525" y1="19.05" x2="136.525" y2="24.13" width="0.1016" layer="94"/>
<text x="138.43" y="15.24" size="2.54" layer="94">&gt;DRAWING_NAME</text>
<text x="138.43" y="10.16" size="2.286" layer="94">&gt;LAST_DATE_TIME</text>
<text x="151.765" y="5.08" size="2.54" layer="94">&gt;SHEET</text>
<text x="138.176" y="4.953" size="2.54" layer="94">Sheet:</text>
<frame x1="0" y1="0" x2="184.15" y2="265.43" columns="4" rows="6" layer="94"/>
<text x="138.43" y="20.32" size="2.54" layer="94">COMPANY: Unparallel</text>
</symbol>
</symbols>
<devicesets>
<deviceset name="A4P-LOC" prefix="FRAME" uservalue="yes">
<gates>
<gate name="G$1" symbol="A4P-LOC" x="0" y="0"/>
</gates>
<devices>
<device name="">
<technologies>
<technology name=""/>
</technologies>
</device>
</devices>
</deviceset>
</devicesets>
</library>
</libraries>
<attributes>
<attribute name="COMPANY" value="ADAFRUIT INDUSTRIES"/>
<attribute name="DRAWN" value="KTOWN"/>
<attribute name="REV" value="B"/>
</attributes>
<variantdefs>
</variantdefs>
<classes>
<class number="0" name="default" width="0" drill="0">
</class>
<class number="2" name="VDD_3.3V" width="0.35" drill="0.3">
<clearance class="2" value="0.2"/>
</class>
</classes>
<parts>
<part name="B1" library="SparkFun-Boards" deviceset="ARDUINO_UNO_R3_SHIELD" device="BASIC" value="ARDUINO_UNO_R3_SHIELDBASIC"/>
<part name="SOLAR" library="con-wago-500" deviceset="W237-102" device=""/>
<part name="D3" library="diode" deviceset="SCHOTTKY-DIODE" device="SUB_SMA_PROTO" value="SS12L"/>
<part name="SENSOR1" library="con-wago-500" deviceset="W237-4" device=""/>
<part name="JP2" library="pinhead" deviceset="PINHD-1X2" device=""/>
<part name="D5" library="diode" deviceset="1N4004" device="-12" value="1N4004-12"/>
<part name="MS2" library="adafruit_edit" deviceset="FEATHERWING" device="_NODIM"/>
<part name="+3V2" library="supply1" deviceset="+3V3" device=""/>
<part name="GND1" library="supply1" deviceset="GND" device=""/>
<part name="V1" library="supply" deviceset="VBUS" device=""/>
<part name="+3V1" library="supply1" deviceset="+3V3" device=""/>
<part name="+3V3" library="supply1" deviceset="+3V3" device=""/>
<part name="GND2" library="supply1" deviceset="GND" device=""/>
<part name="GND3" library="supply1" deviceset="GND" device=""/>
<part name="FRAME1" library="frames_edit" deviceset="A4P-LOC" device=""/>
</parts>
<sheets>
<sheet>
<plain>
<wire x1="210.82" y1="38.1" x2="210.82" y2="104.14" width="0.1524" layer="94" style="shortdash"/>
<wire x1="210.82" y1="104.14" x2="129.54" y2="104.14" width="0.1524" layer="94" style="shortdash"/>
<wire x1="210.82" y1="38.1" x2="129.54" y2="38.1" width="0.1524" layer="94" style="shortdash"/>
<text x="73.66" y="109.22" size="2.54" layer="97">Weather Shield</text>
<text x="157.48" y="109.22" size="2.54" layer="97">Feather Shield</text>
<wire x1="129.54" y1="38.1" x2="129.54" y2="104.14" width="0.1524" layer="94" style="shortdash"/>
<wire x1="129.54" y1="104.14" x2="48.26" y2="104.14" width="0.1524" layer="94" style="shortdash"/>
<wire x1="129.54" y1="38.1" x2="48.26" y2="38.1" width="0.1524" layer="94" style="shortdash"/>
<wire x1="48.26" y1="38.1" x2="48.26" y2="104.14" width="0.1524" layer="94" style="shortdash"/>
<wire x1="48.26" y1="38.1" x2="48.26" y2="7.62" width="0.1524" layer="94" style="shortdash"/>
<wire x1="48.26" y1="7.62" x2="129.54" y2="7.62" width="0.1524" layer="94" style="shortdash"/>
<wire x1="129.54" y1="7.62" x2="210.82" y2="7.62" width="0.1524" layer="94" style="shortdash"/>
<wire x1="210.82" y1="7.62" x2="210.82" y2="38.1" width="0.1524" layer="94" style="shortdash"/>
<wire x1="129.54" y1="38.1" x2="129.54" y2="7.62" width="0.1524" layer="94" style="shortdash"/>
<text x="71.12" y="0" size="2.54" layer="97">EXTERNAL SENSOR</text>
<text x="157.48" y="0" size="2.54" layer="97">SOLAR PANEL</text>
</plain>
<instances>
<instance part="B1" gate="G$1" x="88.9" y="76.2"/>
<instance part="SOLAR" gate="-1" x="157.48" y="27.94"/>
<instance part="SOLAR" gate="-2" x="157.48" y="22.86"/>
<instance part="D3" gate="G$1" x="175.26" y="22.86"/>
<instance part="SENSOR1" gate="-1" x="86.36" y="30.48"/>
<instance part="SENSOR1" gate="-2" x="86.36" y="25.4"/>
<instance part="SENSOR1" gate="-3" x="86.36" y="20.32"/>
<instance part="SENSOR1" gate="-4" x="86.36" y="15.24"/>
<instance part="JP2" gate="G$1" x="124.46" y="68.58"/>
<instance part="D5" gate="1" x="175.26" y="15.24"/>
<instance part="MS2" gate="G$1" x="154.94" y="96.52" rot="R270"/>
<instance part="+3V2" gate="G$1" x="139.7" y="93.98"/>
<instance part="GND1" gate="1" x="139.7" y="78.74"/>
<instance part="V1" gate="G$1" x="200.66" y="81.28"/>
<instance part="+3V1" gate="G$1" x="66.04" y="91.44"/>
<instance part="+3V3" gate="G$1" x="66.04" y="71.12"/>
<instance part="GND2" gate="1" x="63.5" y="48.26"/>
<instance part="GND3" gate="1" x="114.3" y="66.04"/>
<instance part="FRAME1" gate="G$1" x="38.1" y="-66.04"/>
</instances>
<busses>
</busses>
<nets>
<net name="GND" class="0">
<segment>
<pinref part="B1" gate="G$1" pin="GND@0"/>
<pinref part="GND2" gate="1" pin="GND"/>
<wire x1="76.2" y1="53.34" x2="63.5" y2="53.34" width="0.1524" layer="91"/>
<wire x1="63.5" y1="53.34" x2="63.5" y2="50.8" width="0.1524" layer="91"/>
<pinref part="B1" gate="G$1" pin="GND@1"/>
<wire x1="76.2" y1="55.88" x2="63.5" y2="55.88" width="0.1524" layer="91"/>
<wire x1="63.5" y1="55.88" x2="63.5" y2="53.34" width="0.1524" layer="91"/>
<junction x="63.5" y="53.34"/>
<pinref part="B1" gate="G$1" pin="GND@2"/>
<wire x1="76.2" y1="58.42" x2="63.5" y2="58.42" width="0.1524" layer="91"/>
<wire x1="63.5" y1="58.42" x2="63.5" y2="55.88" width="0.1524" layer="91"/>
<junction x="63.5" y="55.88"/>
</segment>
<segment>
<pinref part="SOLAR" gate="-1" pin="KL"/>
<wire x1="162.56" y1="27.94" x2="170.18" y2="27.94" width="0.1524" layer="91"/>
<label x="170.18" y="27.94" size="1.778" layer="95"/>
</segment>
<segment>
<pinref part="SENSOR1" gate="-3" pin="KL"/>
<wire x1="91.44" y1="20.32" x2="99.06" y2="20.32" width="0.1524" layer="91"/>
<label x="99.06" y="20.32" size="1.778" layer="95"/>
</segment>
<segment>
<pinref part="JP2" gate="G$1" pin="1"/>
<wire x1="121.92" y1="71.12" x2="114.3" y2="71.12" width="0.1524" layer="91"/>
<pinref part="GND3" gate="1" pin="GND"/>
<wire x1="114.3" y1="71.12" x2="114.3" y2="68.58" width="0.1524" layer="91"/>
</segment>
<segment>
<pinref part="MS2" gate="G$1" pin="GND"/>
<pinref part="GND1" gate="1" pin="GND"/>
<wire x1="149.86" y1="83.82" x2="139.7" y2="83.82" width="0.1524" layer="91"/>
<wire x1="139.7" y1="83.82" x2="139.7" y2="81.28" width="0.1524" layer="91"/>
</segment>
</net>
<net name="RAIN" class="0">
<segment>
<pinref part="B1" gate="G$1" pin="D2"/>
<wire x1="101.6" y1="86.36" x2="106.68" y2="86.36" width="0.1524" layer="91"/>
<label x="109.22" y="86.36" size="1.778" layer="95"/>
</segment>
<segment>
<pinref part="MS2" gate="G$1" pin="GPIO11"/>
<wire x1="193.04" y1="68.58" x2="198.12" y2="68.58" width="0.1524" layer="91"/>
<label x="198.12" y="68.58" size="1.778" layer="95"/>
</segment>
</net>
<net name="+3V3" class="0">
<segment>
<pinref part="B1" gate="G$1" pin="5V"/>
<pinref part="+3V3" gate="G$1" pin="+3V3"/>
<wire x1="76.2" y1="66.04" x2="66.04" y2="66.04" width="0.1524" layer="91"/>
<wire x1="66.04" y1="66.04" x2="66.04" y2="68.58" width="0.1524" layer="91"/>
</segment>
<segment>
<pinref part="B1" gate="G$1" pin="A3"/>
<pinref part="+3V1" gate="G$1" pin="+3V3"/>
<wire x1="76.2" y1="86.36" x2="66.04" y2="86.36" width="0.1524" layer="91"/>
<wire x1="66.04" y1="86.36" x2="66.04" y2="88.9" width="0.1524" layer="91"/>
</segment>
<segment>
<pinref part="SENSOR1" gate="-4" pin="KL"/>
<wire x1="91.44" y1="15.24" x2="99.06" y2="15.24" width="0.1524" layer="91"/>
<label x="99.06" y="15.24" size="1.778" layer="95"/>
</segment>
<segment>
<pinref part="MS2" gate="G$1" pin="3V"/>
<pinref part="+3V2" gate="G$1" pin="+3V3"/>
<wire x1="149.86" y1="88.9" x2="139.7" y2="88.9" width="0.1524" layer="91"/>
<wire x1="139.7" y1="88.9" x2="139.7" y2="91.44" width="0.1524" layer="91"/>
</segment>
</net>
<net name="VBUS" class="0">
<segment>
<wire x1="177.8" y1="15.24" x2="182.88" y2="15.24" width="0.1524" layer="91"/>
<label x="187.96" y="17.78" size="1.778" layer="95"/>
<pinref part="D3" gate="G$1" pin="C"/>
<wire x1="182.88" y1="15.24" x2="190.5" y2="15.24" width="0.1524" layer="91"/>
<wire x1="177.8" y1="22.86" x2="182.88" y2="22.86" width="0.1524" layer="91"/>
<wire x1="182.88" y1="22.86" x2="182.88" y2="15.24" width="0.1524" layer="91"/>
<junction x="182.88" y="15.24"/>
<pinref part="D5" gate="1" pin="C"/>
</segment>
<segment>
<pinref part="MS2" gate="G$1" pin="USB"/>
<wire x1="193.04" y1="76.2" x2="200.66" y2="76.2" width="0.1524" layer="91"/>
<pinref part="V1" gate="G$1" pin="VBUS"/>
<wire x1="200.66" y1="76.2" x2="200.66" y2="78.74" width="0.1524" layer="91"/>
</segment>
</net>
<net name="A0" class="0">
<segment>
<pinref part="B1" gate="G$1" pin="A0"/>
<wire x1="76.2" y1="93.98" x2="71.12" y2="93.98" width="0.1524" layer="91"/>
<label x="66.04" y="93.98" size="1.778" layer="95"/>
</segment>
<segment>
<pinref part="MS2" gate="G$1" pin="GPIOA0"/>
<wire x1="149.86" y1="81.28" x2="144.78" y2="81.28" width="0.1524" layer="91"/>
<label x="142.24" y="81.28" size="1.778" layer="95"/>
</segment>
</net>
<net name="SCL" class="0">
<segment>
<pinref part="B1" gate="G$1" pin="SCL"/>
<wire x1="101.6" y1="53.34" x2="106.68" y2="53.34" width="0.1524" layer="91"/>
<label x="109.22" y="53.34" size="1.778" layer="95"/>
</segment>
<segment>
<pinref part="B1" gate="G$1" pin="A5"/>
<wire x1="76.2" y1="81.28" x2="71.12" y2="81.28" width="0.1524" layer="91"/>
<label x="66.04" y="81.28" size="1.778" layer="95"/>
</segment>
<segment>
<pinref part="SENSOR1" gate="-2" pin="KL"/>
<wire x1="91.44" y1="25.4" x2="99.06" y2="25.4" width="0.1524" layer="91"/>
<label x="99.06" y="25.4" size="1.778" layer="95"/>
</segment>
<segment>
<pinref part="MS2" gate="G$1" pin="GPIOSCL"/>
<wire x1="193.04" y1="55.88" x2="198.12" y2="55.88" width="0.1524" layer="91"/>
<label x="198.12" y="55.88" size="1.778" layer="95"/>
</segment>
</net>
<net name="N$28" class="0">
<segment>
<pinref part="B1" gate="G$1" pin="AREF"/>
<wire x1="76.2" y1="60.96" x2="71.12" y2="60.96" width="0.1524" layer="91"/>
</segment>
</net>
<net name="N$29" class="0">
<segment>
<pinref part="B1" gate="G$1" pin="3.3V"/>
<wire x1="76.2" y1="63.5" x2="71.12" y2="63.5" width="0.1524" layer="91"/>
</segment>
</net>
<net name="N$32" class="0">
<segment>
<pinref part="B1" gate="G$1" pin="RES"/>
<wire x1="76.2" y1="71.12" x2="71.12" y2="71.12" width="0.1524" layer="91"/>
</segment>
</net>
<net name="SDA" class="0">
<segment>
<pinref part="B1" gate="G$1" pin="SDA"/>
<wire x1="101.6" y1="55.88" x2="106.68" y2="55.88" width="0.1524" layer="91"/>
<label x="109.22" y="55.88" size="1.778" layer="95"/>
</segment>
<segment>
<pinref part="B1" gate="G$1" pin="A4"/>
<wire x1="76.2" y1="83.82" x2="71.12" y2="83.82" width="0.1524" layer="91"/>
<label x="66.04" y="83.82" size="1.778" layer="95"/>
</segment>
<segment>
<pinref part="SENSOR1" gate="-1" pin="KL"/>
<wire x1="91.44" y1="30.48" x2="99.06" y2="30.48" width="0.1524" layer="91"/>
<label x="99.06" y="30.48" size="1.778" layer="95"/>
</segment>
<segment>
<pinref part="MS2" gate="G$1" pin="GPIOSDA"/>
<wire x1="193.04" y1="53.34" x2="198.12" y2="53.34" width="0.1524" layer="91"/>
<label x="198.12" y="53.34" size="1.778" layer="95"/>
</segment>
</net>
<net name="WSPD" class="0">
<segment>
<pinref part="B1" gate="G$1" pin="*D3"/>
<wire x1="101.6" y1="83.82" x2="106.68" y2="83.82" width="0.1524" layer="91"/>
<label x="109.22" y="83.82" size="1.778" layer="95"/>
</segment>
<segment>
<pinref part="MS2" gate="G$1" pin="GPIO12"/>
<wire x1="193.04" y1="71.12" x2="198.12" y2="71.12" width="0.1524" layer="91"/>
<label x="198.12" y="71.12" size="1.778" layer="95"/>
</segment>
</net>
<net name="N$1" class="0">
<segment>
<wire x1="172.72" y1="15.24" x2="167.64" y2="15.24" width="0.1524" layer="91"/>
<pinref part="D3" gate="G$1" pin="A"/>
<wire x1="172.72" y1="22.86" x2="167.64" y2="22.86" width="0.1524" layer="91"/>
<wire x1="167.64" y1="22.86" x2="167.64" y2="15.24" width="0.1524" layer="91"/>
<pinref part="SOLAR" gate="-2" pin="KL"/>
<wire x1="167.64" y1="22.86" x2="162.56" y2="22.86" width="0.1524" layer="91"/>
<junction x="167.64" y="22.86"/>
<pinref part="D5" gate="1" pin="A"/>
</segment>
</net>
</nets>
</sheet>
</sheets>
</schematic>
</drawing>
</eagle>
